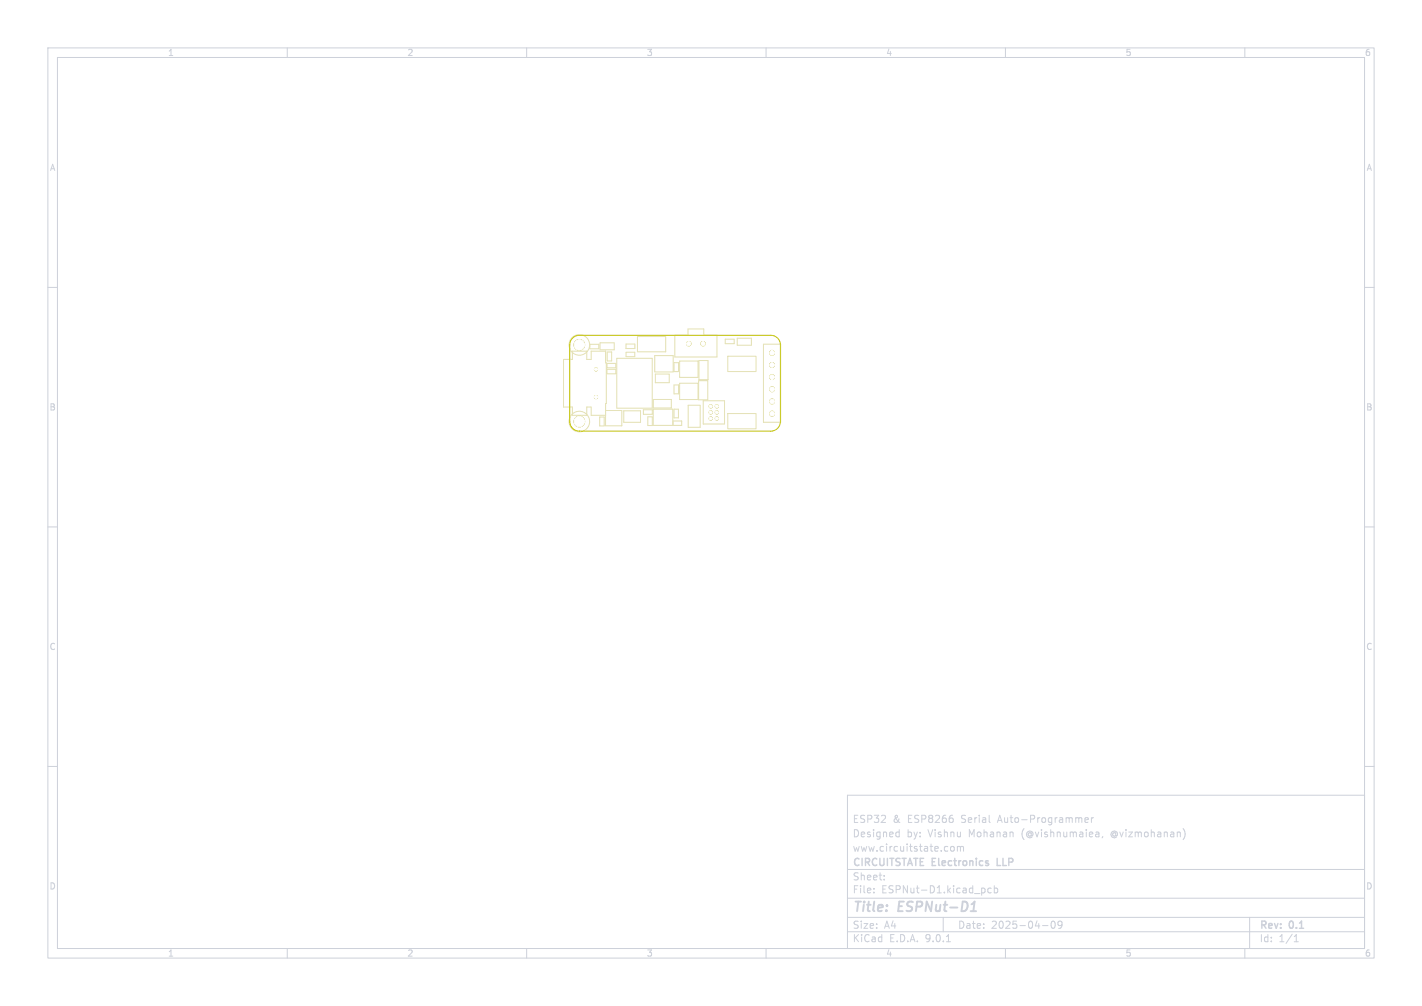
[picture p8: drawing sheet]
<svg xmlns="http://www.w3.org/2000/svg" width="297mm" height="210mm" viewBox="0 0 297 210" stroke-linecap="round" stroke-linejoin="round" font-family="sans-serif">
<g fill="none" stroke="#cdd1da" stroke-width=".21">
<path d="M10 10h277v190h-277zM12 12h273v186h-273zM60 10v2M110 10v2M160 10v2M210 10v2M260 10v2M10 60h2M285 60h2M10 110h2M285 110h2M10 160h2"/>
<path d="M177 166h108v32h-108zM187.4 173.7l.4 .1M187.8 173.2v1.5M187.8 174.6l-.4 .1M198.7 176.8l.3-.1 .3 .3v.4l-.3 .3-.3-.1-.2-.2zM199 170.9v.7M200 176.8l.4-.1 .2 .2M200 176.7v1M200.6 176.9l.2-.2 .4 .1v.9M200.6 176.9v.8M206.7 171.6l.1 .1M226.6 171.2l.7-.1-.1-.3-.4-.1-.2 .2 .1 .7h.5"/>
<path d="M228 170.7v1M228.4 170.7l-.4 .3M229 173.7h.3l.2 .2v.8M229.5 174.6l-.5 .1M229.5 174.1h-.5M230.3 174.6l-.1 .3M247.1 173a1.72 1.72 0 0 1 0 2.3M285 160h2M60 198v2M110 198v2M160 198v2M177 194.5h108"/>
<path d="M177 191.5h108M177 187.5h108M177 181.5h108M182.5 186.3v.1M182.5 185.5v.1M184.7 183.6v.1M184.7 182.8v.1M197 191.5v3M197.7 196.6h.8M205.5 185.4l.2 .3v.4l-.2 .3M207 185.5l-.4-.1-.3 .3 .2 .6h.5M207.7 185.5l.4-.1 .3 .3-.2 .6h-.5"/>
<path d="M207.7 184.9v1.5M210 198v2M217.7 193.2h1.2M219.7 192.4l.2-.1a.8 .8 0 0 1 .5 .7 .8 .8 0 0 1-.5 .8 1 1 0 0 1-.2-1.4zM221.8 192.9l-.3 .3h-.4l-.1-.3 .1-.5 .4-.1 .2 .1a.99 .99 0 0 1-.3 1.4h-.3M260 198v2M261 191.5v6.5M270.3 196.6h.9M270.3 195.5l.4-.4v1.5"/>
</g>
<path d="M202.7 190.2h1.2M203.1 188.7l.5-.5-.3 2" fill="none" stroke="#cdd1da" stroke-width=".4"/>
<path d="M208.3 179.2v1.5h.7" fill="none" stroke="#cdd1da" stroke-width=".3"/>
<g fill="none" stroke="#e3e0b2" stroke-width=".21">
<path d="M123.2 71.9h1.9v.9h-1.9zM125.3 71.6h3v1.4h-3zM126.8 77.1h1.8v.9h-1.8zM126.8 75.9h1.8v.9h-1.8zM126.8 73.5h1v1.8h-1zM128.8 74.8h7.4v10.4h-7.4zM130.7 71.8h1.9v1h-1.9zM130.8 73.5h1.8v1h-1.8zM133.1 70.3h5.9v3.2h-5.9zM136.7 74.2h3.9v3.4h-3.9zM136.9 78.1h2.9v1.8h-2.9zM140.8 75.7h.9v1.9h-.9z"/>
<path d="M140.9 70h2.8v-1.3h3.3v1.3h2.7v4.5h-8.8zM142 75.4h3.8v3.4h-3.8zM145.9 79.5h1.9v4h-1.9zM146 75.3h1.9v4h-1.9zM151.5 70.8h1.8v.9h-1.8zM152 74.4h5.9v3.2h-5.9zM154 70.6h2.9v1.5h-2.9zM159.5 71.9h3.6v16.3h-3.6zM125.3 87.1h.9v1.8h-.9zM126.5 85.7h3.4v3.2h-3.4v-4.6h.1v-8.5h-.1v-2.5h-3v1.7h-.9v-1.7h-3.1v1.7h-1.8v10h1.8v1.7h3.1v-1.7h.9v1.7h3M130.3 85.8h3.5v2.4h-3.5zM134.4 85.5h1.8v1h-1.8z"/>
<path d="M135.3 87h.9v1.8h-.9zM136.5 83.4h3.7v1.8h-3.7zM140.6 88.8v-.9h1.8v.9h-6v-3.4h4.1v3.4M140.8 80.4h.9v1.8h-.9zM140.8 85.4h.9v1.8h-.9zM142 80h3.8v3.4h-3.8zM143.7 84.6h2.5v4.6h-2.5zM146.9 83.7h4.4v4.8h-4.4zM152 86.3h5.9v3.2h-5.9z"/>
<circle cx="121" cy="72" r="2.15"/>
<circle cx="121" cy="88" r="2.15"/>
</g>
<g fill="#e3e0b2" stroke="#e3e0b2" stroke-width=".21">
<circle cx="121" cy="88" r="1.1"/>
<circle cx="146.8" cy="71.7" r=".45"/>
<circle cx="143.8" cy="71.7" r=".45"/>
<circle cx="121" cy="72" r="1.1"/>
<circle cx="124.5" cy="77.1" r=".33"/>
<circle cx="124.5" cy="82.9" r=".33"/>
<circle cx="149.7" cy="87.4" r=".33"/>
<circle cx="148.5" cy="87.4" r=".33"/>
<circle cx="149.7" cy="86.1" r=".33"/>
<circle cx="148.5" cy="86.1" r=".33"/>
<circle cx="149.7" cy="84.8" r=".33"/>
<circle cx="148.5" cy="84.8" r=".33"/>
<circle cx="161.3" cy="73.6" r=".5"/>
<circle cx="161.3" cy="76.2" r=".5"/>
<circle cx="161.3" cy="78.7" r=".5"/>
<circle cx="161.3" cy="81.3" r=".5"/>
<circle cx="161.3" cy="83.8" r=".5"/>
<circle cx="161.3" cy="86.3" r=".5"/>
</g>
<path d="M119.6 70.6l.6-.4 .8-.2h40a2 2 0 0 1 2 2v16a2 2 0 0 1-2 2h-40a2 2 0 0 1-2-2v-16l.1-.7z" fill="none" stroke="#c2c200" stroke-width=".21"/>
<g fill="#c2c200" stroke="#c2c200" stroke-width=".21">
<circle cx="121" cy="88" r="1.1"/>
<circle cx="146.8" cy="71.7" r=".45"/>
<circle cx="143.8" cy="71.7" r=".45"/>
<circle cx="121" cy="72" r="1.1"/>
<circle cx="124.5" cy="77.1" r=".33"/>
<circle cx="124.5" cy="82.9" r=".33"/>
<circle cx="149.7" cy="87.4" r=".33"/>
<circle cx="148.5" cy="87.4" r=".33"/>
<circle cx="149.7" cy="86.1" r=".33"/>
<circle cx="148.5" cy="86.1" r=".33"/>
<circle cx="149.7" cy="84.8" r=".33"/>
<circle cx="148.5" cy="84.8" r=".33"/>
<circle cx="161.3" cy="73.6" r=".5"/>
<circle cx="161.3" cy="76.2" r=".5"/>
<circle cx="161.3" cy="78.7" r=".5"/>
<circle cx="161.3" cy="81.3" r=".5"/>
<circle cx="161.3" cy="83.8" r=".5"/>
<circle cx="161.3" cy="86.3" r=".5"/>
</g>
<g fill="#fff" stroke="#fff" stroke-width=".21">
<circle cx="121" cy="88" r="1.1"/>
<circle cx="146.8" cy="71.7" r=".45"/>
<circle cx="143.8" cy="71.7" r=".45"/>
<circle cx="121" cy="72" r="1.1"/>
<circle cx="124.5" cy="77.1" r=".33"/>
<circle cx="124.5" cy="82.9" r=".33"/>
<circle cx="149.7" cy="87.4" r=".33"/>
<circle cx="148.5" cy="87.4" r=".33"/>
<circle cx="149.7" cy="86.1" r=".33"/>
<circle cx="148.5" cy="86.1" r=".33"/>
<circle cx="149.7" cy="84.8" r=".33"/>
<circle cx="148.5" cy="84.8" r=".33"/>
<circle cx="161.3" cy="73.6" r=".5"/>
<circle cx="161.3" cy="76.2" r=".5"/>
<circle cx="161.3" cy="78.7" r=".5"/>
<circle cx="161.3" cy="81.3" r=".5"/>
<circle cx="161.3" cy="83.8" r=".5"/>
<circle cx="161.3" cy="86.3" r=".5"/>
</g>
<g font-size="2.8" fill="#cdd1da">
<text x="178" y="190.9">Title:</text>
<text x="187.7" y="190.9">ESPNut-D1</text>
</g>
<g font-size="2.1" fill="#cdd1da">
<text x="178" y="172">ESP32</text>
<text x="186.4" y="172">&amp;</text>
<text x="189.6" y="172">ESP8266</text>
<text x="200.9" y="172">Serial</text>
<text x="208.7" y="172">Auto-Programmer</text>
<text x="178" y="178">www.circuitstate.com</text>
<text x="178" y="175">Designed</text>
<text x="189.4" y="175">by:</text>
<text x="193.9" y="175">Vishnu</text>
<text x="202.5" y="175">Mohanan</text>
<text x="213.6" y="175">(@vishnumaiea,</text>
<text x="232.4" y="175">@vizmohanan)</text>
<text x="178" y="184">Sheet:</text>
<text x="178" y="181.2">CIRCUITSTATE Electronics</text>
<text x="208.9" y="181.2">LLP</text>
<text x="178" y="186.7">File:</text>
<text x="184.1" y="186.7">ESPNut-D1.kicad_pcb</text>
<text x="178" y="196.9">KiCad</text>
<text x="178" y="194.1">Size:</text>
<text x="184.7" y="194.1">A4</text>
<text x="185.7" y="196.9">E.D.A.</text>
<text x="193.3" y="196.9">9.0.1</text>
<text x="200" y="194.1">Date:</text>
<text x="207" y="194.1">2025-04-09</text>
<text x="263" y="194.3">Rev:</text>
<text x="263" y="196.9">Id:</text>
<text x="267.1" y="196.9">1/1</text>
<text x="269.4" y="194.3">0.1</text>
</g>
<g font-size="1.8" fill="#cdd1da">
<text x="35" y="11.9">1</text>
<text x="85" y="11.9">2</text>
<text x="135" y="11.9">3</text>
<text x="185" y="11.9">4</text>
<text x="235" y="11.9">5</text>
<text x="285" y="11.9">6</text>
<text x="10.3" y="35.9">A</text>
<text x="285.4" y="35.9">A</text>
<text x="10.3" y="85.9">B</text>
<text x="285.3" y="85.9">B</text>
<text x="10.3" y="135.9">C</text>
<text x="285.3" y="135.9">C</text>
<text x="10.3" y="185.9">D</text>
<text x="285.3" y="185.9">D</text>
<text x="35" y="199.9">1</text>
<text x="85" y="199.9">2</text>
<text x="135" y="199.9">3</text>
<text x="185" y="199.9">4</text>
<text x="235" y="199.9">5</text>
<text x="285" y="199.9">6</text>
</g>
</svg>
